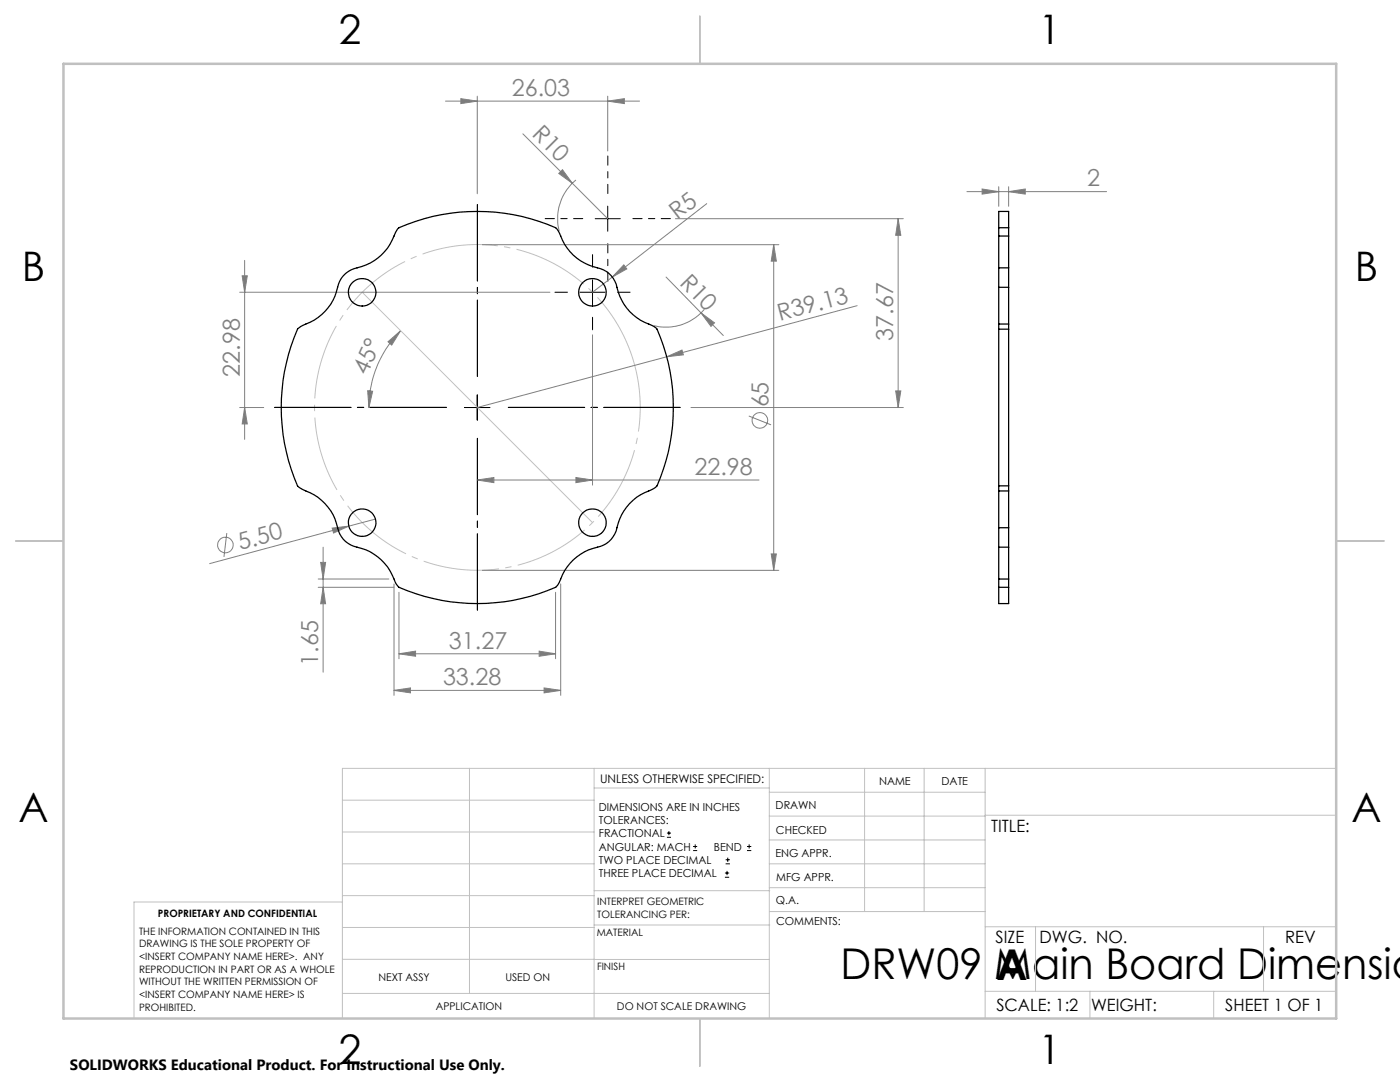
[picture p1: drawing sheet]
<svg xmlns="http://www.w3.org/2000/svg" width="279mm" height="216mm" viewBox="0 0 279 216" stroke-linecap="round" stroke-linejoin="round" font-family="sans-serif">
<g fill="none" stroke="#808080" stroke-width=".2">
<path d="M92 19.7l3.2 .5-3.2 .5zM95.2 19.2v19.5M121.3 19.2v10.9M88.9 20.2h38.7M104.4 26.7l9.8 9.9M112.3 33.9l1.9 2.7-2.7-2zM114.2 36.6l7.1 7M114.9 35.9a10.1 10.1 0 0 0-3.3 10.2M121.3 20.2l3.3-.5v1zM193 38.2h27.8M196 37.7l3.3 .5-3.3 .5zM199.3 37.3v3.9"/>
<path d="M201.3 38.2l3.3-.5v1zM201.3 37.3v3.9M47.8 58.3h61.9M48.3 55h1.1l-.6 3.3zM48.8 52v35.7M96.3 48.8h59.1M122.2 55.3l-3.9 3M124.5 52.8l.6 .9-2.9 1.6zM132.9 55.3l7 7.1M134.8 43.6h45.5M141 40.6l-18.8 14.7M154.4 48.8v65"/>
<path d="M154.4 48.8l.5 3.3h-1zM179.2 43.6l.6 3.4h-1zM179.2 43.6v37.7M73.4 78l1 .1-.8 3.2zM77.4 68.2l2.5-2.2-1.7 2.9zM79.9 66a21.6 21.6 0 0 0-6.3 15.3M118.3 66.8v30M133.1 71.2l3-1.4 .3 1zM139.9 62.4l4.5 4.6M139.9 62.4l2.7 2-.7 .7zM140.6 61.7a10 10 0 0 1-10.2 3.3M171.1 61l-75.8 20.3"/>
<path d="M178.8 78h1l-.6 3.3zM47.8 81.3h4.8M48.8 81.3l.6 3.3h-1.1zM95.2 95.8l3.4-.5v1zM95.2 95.8h56.3M114.9 95.3l3.4 .5-3.4 .5zM137.9 81.3h42.4M149.4 83l4.5 1.8M45.3 106.4l-.6 4.7M63.5 117.2h15.1M63.5 115.5h14.1M64 112.2h1l-.5 3.3z"/>
<path d="M64.5 109.2v24.9M64.5 117.2l.5 3.3h-1zM66.3 105.4l3.3-.4-3 1.4zM69.6 105l-27.8 7.5M74.9 103.6l-5.3 1.4M78.6 116.5v22.2M79.6 118.2v13.2M96.3 113.8h59.1M110.9 118.2v13.2M111.9 116.5v22.2M153.9 110.5h1l-.5 3.3zM78.6 137.8l3.3-.5v1z"/>
<path d="M78.6 137.8h33.3M79.6 130.5l3.3-.6v1.1zM79.6 130.5h31.3M107.6 129.9l3.3 .6-3.3 .5zM108.6 137.3l3.3 .5-3.3 .5z"/>
<circle cx="151.6" cy="83.9" r="1.55"/>
<circle cx="45" cy="108.7" r="1.56"/>
</g>
<g fill="none" stroke="#000" stroke-width=".2">
<path d="M115.7 58.3h5M118.3 55.8v5M118.8 43.6h5M121.3 41.1v5M95.2 78.8v5M92.7 81.3h5.1M133.1 167.1h.8M133.1 166.2h.8M133.5 165.8v.9M138.3 169.7h.8M138.3 168.9h.8M138.7 168.5v.8"/>
<path d="M144.7 175h.8M144.7 174.2h.8M144.8 172.4h.9M144.8 171.6h.9M145.1 173.8v.8M145.2 171.1v.9M149.1 169.7h.8M149.1 168.9h.8M149.5 168.5v.8"/>
</g>
<path d="M126.4 71.8a32.5 32.5 0 0 0-54.5-13.1 32.5 32.5 0 0 0 15 54 32.5 32.5 0 0 0 39.9-39.3l-.4-1.6" fill="none" stroke="#c0c0c0" stroke-width=".2" stroke-dasharray="15.2 1.3 1.3 1.3" stroke-dashoffset=".8" stroke-linecap="butt"/>
<path d="M95.3 76.3v-36.6M90.3 81.3h-36.7M95.3 86.3v36.6M100.3 81.3h36.6" fill="none" stroke="#000" stroke-width=".2" stroke-dasharray="15.2 1.3 1.3 1.3" stroke-dashoffset="-1.2"/>
<path d="M121.3 38.6v-7.5M116.3 43.6h-7.5M121.3 48.6v7.5M126.3 43.6h7.5" fill="none" stroke="#000" stroke-width=".2" stroke-dasharray="15.2 1.3 1.3 1.3" stroke-dashoffset="13.4"/>
<path d="M113.3 58.3h-2.5M118.3 53.3v-2.5M123.3 58.3h2.5M118.3 63.3v2.5" fill="none" stroke="#000" stroke-width=".2" stroke-dasharray="15.2 1.3 1.3 1.3"/>
<g fill="none" stroke="#c0c0c0" stroke-width=".2">
<path d="M72.3 58.3l46 46M68.3 159.7h50.3M93.7 153.3v44.9M118.6 153.3v49.9M118.6 157.2h34.9M153.5 153.3v49.9M153.5 158.1h43.1M172.5 153.3v28.6M184.4 153.3v28.6M196.6 153.3v49.9M266.7 153.3h-198.4v49.9M68.3 178.7h50.3"/>
<path d="M68.3 172.4h50.3M68.3 166h50.3M68.3 180h-41.6v23.2M118.6 177.7h35M153.5 167.6h43.1M153.5 162.8h43.1M153.5 172.4h43.1M153.5 177.1h43.1M196.6 162.7h70.1M68.3 198.2h85.2M68.3 191.4l85.2 .1M68.3 185.1h50.3"/>
<path d="M118.6 184.6h35M153.6 181.9h43M196.6 197.8h70.1M196.6 184.9h70.1M206.7 184.9v12.9M217.5 197.8v5.4M242.2 197.8v5.4M252.2 184.9v12.9"/>
</g>
<path d="M139.7 3.2v9.5M3.1 107.9h9.6M266.7 107.9h9.5M139.7 203.2v9.6" fill="none" stroke="#c0c0c0" stroke-width=".25"/>
<path d="M12.7 12.7h254v190.5h-254z" fill="none" stroke="#c0c0c0" stroke-width=".5"/>
<g fill="#808080">
<path d="M111.5 34.6l.8-.7 1.9 2.7z"/>
<path d="M133.1 71.2l3-1.4 .3 1z"/>
<path d="M66.3 105.4l3.3-.4-3 1.4z"/>
<path d="M124.5 52.8l.6 .9-2.9 1.6z"/>
<path d="M139.9 62.4l2.7 2-.7 .7z"/>
<path d="M77.4 68.2l2.5-2.2-1.7 2.9zM73.4 78l1 .1-.8 3.2z"/>
<path d="M153.9 110.5h1l-.5 3.3zM154.4 48.8l.5 3.3h-1z"/>
<path d="M121.3 20.2l3.3-.5v1zM92 19.7l3.2 .5-3.2 .5zM114.9 95.3l3.4 .5-3.4 .5zM95.2 95.8l3.4-.5v1zM201.3 38.2l3.3-.5v1zM196 37.7l3.3 .5-3.3 .5z"/>
<path d="M78.6 137.8l3.3-.5v1zM108.6 137.3l3.3 .5-3.3 .5z"/>
<path d="M64.5 117.2l.5 3.3h-1zM64 112.2h1l-.5 3.3z"/>
<path d="M179.2 43.6l.6 3.4h-1zM178.8 78h1l-.6 3.3zM48.3 55h1.1l-.6 3.3zM48.8 81.3l.6 3.3h-1.1z"/>
<path d="M79.6 130.5l3.3-.6v1.1zM107.6 129.9l3.3 .6-3.3 .5z"/>
</g>
<g fill="none" stroke="#000" stroke-width=".25">
<path d="M69 54.6a6.2 6.2 0 0 1 3.1-1.4 10.3 10.3 0 0 0 6.8-6.8l.5-.8a38.4 38.4 0 0 1 31.6-.1l.4 .6a11.6 11.6 0 0 0 4.5 5.9 19.4 19.4 0 0 0 4.6 1.9 5.4 5.4 0 0 1 2.9 4.3 10.2 10.2 0 0 0 6.7 6.7l.8 .5a38.3 38.3 0 0 1 .1 31.6l-.5 .5a11.6 11.6 0 0 0-6 4.4 11.1 11.1 0 0 0-1.5 4 5.4 5.4 0 0 1-4.6 3.5 10.2 10.2 0 0 0-6.8 6.8l-.6 .9a38.8 38.8 0 0 1-31.5 0l-.4-.5a10.8 10.8 0 0 0-8.5-7.6 4.9 4.9 0 0 1-3.2-3.7 10.4 10.4 0 0 0-7-7.7l-1-.6a38.8 38.8 0 0 1 .1-31.5l.5-.3a11.8 11.8 0 0 0 6-4.5 11.1 11.1 0 0 0 1.6-4 4.7 4.7 0 0 1 1.4-2.1zM199.3 57.3v7.4M199.3 53.4v3.9M199.3 47.1v6.3M199.3 45.4v1.7M199.3 45.4v-3.2h2v3.2M199.3 57.3h2M199.3 53.4h2M199.3 47.1h2M199.3 45.4h2M201.3 57.3v7.4M201.3 53.4v3.9"/>
<path d="M201.3 47.1v6.3M201.3 45.4v1.7M199.3 65.7v31.2M199.3 64.7v1M199.3 65.7h2M199.3 64.7h2M201.3 65.7v31.2M201.3 64.7v1M199.3 96.9v1.1M199.3 98v7.3M199.3 96.9h2M199.3 98h2"/>
<path d="M201.3 96.9v1.1M201.3 98v7.3M199.3 105.3v3.9M199.3 109.2v6.3M199.3 115.5v1.7M199.3 117.2v3.2h2v-3.2M199.3 105.3h2M199.3 109.2h2M199.3 115.5h2M199.3 117.2h2M201.3 105.3v3.9M201.3 109.2v6.3"/>
<path d="M201.3 115.5v1.7"/>
<circle cx="72.3" cy="58.3" r="2.74"/>
<circle cx="118.2" cy="58.3" r="2.74"/>
<circle cx="72.3" cy="104.3" r="2.74"/>
<circle cx="118.2" cy="104.3" r="2.74"/>
</g>
<g font-size="8.5">
<text x="167.8" y="195.4">DRW09 Main Board Dimensio</text>
<text x="198.9" y="195.5">A</text>
</g>
<g font-size="8.1">
<text x="67.6" y="8.9">2</text>
<text x="207.3" y="8.9">1</text>
<text x="4.4" y="56.1">B</text>
<text x="270.4" y="56.1">B</text>
<text x="3.7" y="164.1">A</text>
<text x="269.7" y="164.1">A</text>
<text x="67.6" y="212.4">2</text>
<text x="207.3" y="212.4">1</text>
</g>
<g font-size="4.7" fill="#808080">
<text x="102.1" y="19.1">26.03</text>
<text x="106" y="26.9" transform="rotate(45 106 26.9)">R10</text>
<text x="217" y="37.2">2</text>
<text x="135.1" y="44" transform="rotate(-38 135.1 44)">R5</text>
<text x="135.5" y="56.7" transform="rotate(46 135.5 56.7)">R10</text>
<text x="155.6" y="64.1" transform="rotate(-15 155.6 64.1)">R39.13</text>
<text x="178.3" y="68" transform="rotate(-90 178.3 68)">37.67</text>
<text x="47.8" y="75.2" transform="rotate(-90 47.8 75.2)">22.98</text>
<text x="73.2" y="75" transform="rotate(-65 73.2 75)">45°</text>
<text x="153.4" y="81.3" transform="rotate(-90 153.4 81.3)">65</text>
<text x="138.6" y="94.8">22.98</text>
<text x="47.9" y="109.7" transform="rotate(-15 47.9 109.7)">5.50</text>
<text x="89.6" y="129.4">31.27</text>
<text x="63.5" y="132.8" transform="rotate(-90 63.5 132.8)">1.65</text>
<text x="88.4" y="136.7">33.28</text>
</g>
<g font-size="3.4">
<text x="197.8" y="166">TITLE:</text>
<text x="198.7" y="188.1">SIZE</text>
<text x="207.5" y="188.1">DWG. NO.</text>
<text x="256.5" y="188.2">REV</text>
<text x="198.8" y="201.7">SCALE: 1:2</text>
<text x="217.7" y="201.8">WEIGHT:</text>
<text x="244.5" y="201.7">SHEET 1 OF 1</text>
</g>
<text font-size="3" x="14" y="213.5">SOLIDWORKS Educational Product. For Instructional Use Only.</text>
<text font-size="2.4" x="119.8" y="156.2">UNLESS OTHERWISE SPECIFIED:</text>
<g font-size="2.2">
<text x="119.5" y="161.8">DIMENSIONS ARE IN INCHES</text>
<text x="154.8" y="161.4">DRAWN</text>
<text x="175.4" y="156.6">NAME</text>
<text x="187.9" y="156.7">DATE</text>
<text x="119.5" y="164.4">TOLERANCES:</text>
<text x="119.5" y="167.1">FRACTIONAL</text>
<text x="154.9" y="166.3">CHECKED</text>
<text x="119.5" y="169.7">ANGULAR: MACH</text>
<text x="119.5" y="172.4">TWO PLACE DECIMAL</text>
<text x="142.5" y="169.7">BEND</text>
<text x="154.8" y="171">ENG APPR.</text>
<text x="119.5" y="175">THREE PLACE DECIMAL</text>
<text x="154.9" y="175.7">MFG APPR.</text>
<text x="154.9" y="180.4">Q.A.</text>
<text x="154.9" y="184.6">COMMENTS:</text>
</g>
<g font-size="2.1">
<text x="75.5" y="195.7">NEXT ASSY</text>
<text x="100.9" y="195.7">USED ON</text>
<text x="86.9" y="201.5">APPLICATION</text>
<text x="123.1" y="201.6">DO NOT SCALE DRAWING</text>
</g>
<g font-size="2">
<text x="31.5" y="182.9">PROPRIETARY AND CONFIDENTIAL</text>
<text x="119.2" y="180.6">INTERPRET GEOMETRIC</text>
<text x="119.2" y="183.1">TOLERANCING PER:</text>
<text x="27.8" y="186.5">THE INFORMATION CONTAINED IN THIS</text>
<text x="27.8" y="189">DRAWING IS THE SOLE PROPERTY OF</text>
<text x="27.8" y="191.6">&lt;INSERT COMPANY NAME HERE&gt;. ANY</text>
<text x="119.1" y="186.7">MATERIAL</text>
<text x="27.8" y="194.1">REPRODUCTION IN PART OR AS A WHOLE</text>
<text x="27.8" y="196.6">WITHOUT THE WRITTEN PERMISSION OF</text>
<text x="119.1" y="193.5">FINISH</text>
<text x="27.8" y="199.1">&lt;INSERT COMPANY NAME HERE&gt; IS</text>
<text x="27.8" y="201.7">PROHIBITED.</text>
</g>
</svg>
